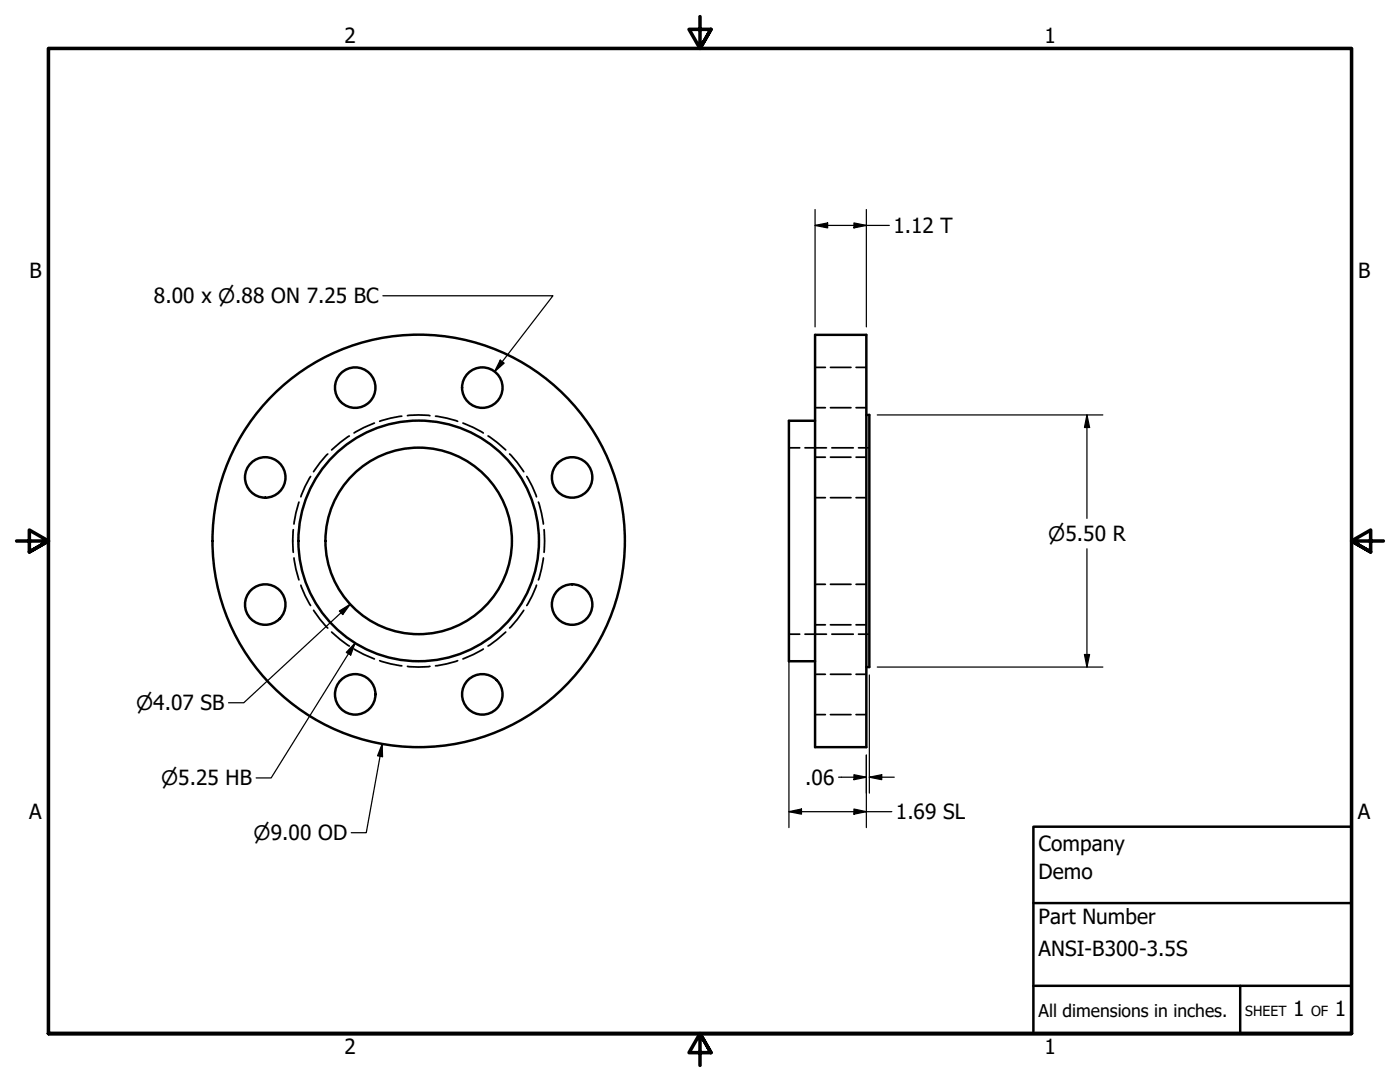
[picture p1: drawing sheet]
<svg xmlns="http://www.w3.org/2000/svg" width="279mm" height="216mm" viewBox="0 0 279 216" stroke-linecap="round" stroke-linejoin="round" font-family="sans-serif">
<!-- layer: Hidden (ANSI) -->
<g fill="none" stroke="#000" stroke-width=".35">
<path d="M162.7 73.3h2M165.7 73.3h4.1M170.9 73.3h2M62 95.1l-1.1 1.9-.9 2.1M65.4 90.6l-1.5 1.7-1.3 1.8M69.7 87l-1.8 1.3-1.7 1.5M74.7 84.4l-2.1 .9-1.9 1.1M80.2 83l-2.2 .4-2.2 .7M81.3 82.9l2.3-.1 2.2 .1M86.9 83l2.2 .4 2.2 .7M92.4 84.4l2.1 .9 1.9 1.1M97.4 87l1.8 1.3 1.7 1.5"/>
<path d="M101.7 90.6l1.5 1.7 1.3 1.8M105.1 95.1l1.1 1.9 .9 2.1M157.4 89.4h2.2M160.7 89.4h4.2M162.7 99.3h2M162.7 91.2h2M162.7 81.4h2M165.7 99.3h4.1M165.7 91.2h4.1M165.7 81.4h4.1M166 89.4h4.3M170.9 99.3h2"/>
<path d="M170.9 91.2h2M170.9 81.4h2M171.3 89.4h2.2M58.5 105.7l-.1 2.2 .1 2.3M58.7 111.3l.4 2.3 .6 2.1M59.7 100.2l-.6 2.1-.4 2.3M60 116.8l.9 2.1 1.1 1.9M107.1 116.8l-.9 2.1-1.1 1.9M107.5 100.2l.6 2.1 .3 2.3M108.4 111.3l-.3 2.3-.6 2.1M108.6 105.7l.1 2.2-.1 2.3M162.7 116.6h2"/>
<path d="M165.7 116.6h4.1M170.9 116.6h2M62.6 121.8l1.3 1.8 1.5 1.7M66.2 126.1l1.7 1.5 1.8 1.3M70.7 129.5l1.9 1.1 2.1 .9M75.8 131.8l2.2 .7 2.2 .4M81.3 133l2.3 .1 2.2-.1M91.3 131.8l-2.2 .7-2.2 .4M96.4 129.5l-1.9 1.1-2.1 .9M100.9 126.1l-1.7 1.5-1.8 1.3M104.5 121.8l-1.3 1.8-1.5 1.7M157.4 126.5h2.2"/>
<path d="M160.7 126.5h4.2M162.7 124.7h2M162.7 134.5h2M165.7 124.7h4.1M165.7 134.5h4.1M166 126.5h4.3M170.9 124.7h2M170.9 134.5h2M171.3 126.5h2.2M162.7 142.6h2M165.7 142.6h4.1M170.9 142.6h2"/>
</g>
<!-- layer: Visible (ANSI) -->
<g fill="none" stroke="#000" stroke-width=".49">
<path d="M162.7 66.8h10.2v82.3h-10.2zM162.7 84h-5.3v47.9h5.3M172.9 82.8h.6v50.3h-.6"/>
<circle cx="70.9" cy="77.3" r="4"/>
<circle cx="96.3" cy="77.3" r="4"/>
<circle cx="52.9" cy="95.3" r="4"/>
<circle cx="114.2" cy="95.3" r="4"/>
<circle cx="83.6" cy="107.9" r="18.6"/>
<circle cx="83.6" cy="107.9" r="24"/>
<circle cx="83.6" cy="107.9" r="41.2"/>
<circle cx="52.9" cy="120.6" r="4"/>
<circle cx="70.9" cy="138.6" r="4"/>
<circle cx="96.3" cy="138.6" r="4"/>
<circle cx="114.2" cy="120.6" r="4"/>
</g>
<!-- layer: Border (ANSI) -->
<path d="M139.7 3.3v6.4l-2.2-3.8h4.4l-2.2 3.8 2.2-3.8M3.3 107.9h6.4l-3.8-2.1v4.3l3.8-2.2-3.8 2.2M276.1 107.9h-6.4l3.8-2.1v4.3l-3.8-2.2 3.8 2.2M9.7 206.2v-196.5h260v196.5h-260h260M141.9 210l-2.2-3.8 2.2 3.8h-4.4l2.2-3.8v6.4" fill="none" stroke="#000" stroke-width=".71"/>
<!-- layer: Title (ANSI) -->
<path d="M206.2 165h63.5v41.2h-63.5zM206.2 196.7h63.5M206.2 180.2h63.5M247.5 196.7v9.5" fill="none" stroke="#000" stroke-width=".49"/>
<!-- layer: Dimension (ANSI) -->
<g fill="none" stroke="#000" stroke-width=".25">
<path d="M76.4 59h33.9l-11.6 15.2M162.7 45l2.5-.5v1zM162.7 45h14.8M162.7 41.8v23.4M170.4 44.5l2.5 .5-2.5 .5zM172.9 41.8v23.4M99.8 71.9l.8 .6-1.9 1.7zM175.1 82.8h45M216.9 82.8l.6 2.5h-1.1zM216.9 82.8v20.6M216.9 109.5v23.6M67.7 121.9l2.2-1.3-1.5 2z"/>
<path d="M69.9 120.6l-21.3 19.6h-3M70.9 128.3l-.9 2.4-.9-.5zM70.9 128.3l-16.8 26.9h-3M157.4 128.1v37M173.5 134.7v23.6M175.1 133.1h45M216.4 130.6h1.1l-.6 2.5zM76.3 148.4v2.6l-.9-.2zM76.3 148.4l-3.2 17.8h-3M167.4 155.1h5.5M170.4 154.6l2.5 .5-2.5 .5zM172.9 150.7v14.4"/>
<path d="M173.5 155.1l2.5-.5v1zM173.5 155.1h5M157.4 162l2.5-.6v1.1zM157.4 162h20.6M170.4 161.4l2.5 .6-2.5 .5z"/>
</g>
<g fill="#000">
<path d="M162.7 45l2.5-.5v1z" fill-rule="evenodd"/>
<path d="M170.4 44.5l2.5 .5-2.5 .5z" fill-rule="evenodd"/>
<path d="M99.8 71.9l.8 .6-1.9 1.7z" fill-rule="evenodd"/>
<path d="M216.9 82.8l.6 2.5h-1.1z" fill-rule="evenodd"/>
<path d="M67.7 121.9l2.2-1.3-1.5 2z" fill-rule="evenodd"/>
<path d="M70.9 128.3l-.9 2.4-.9-.5z" fill-rule="evenodd"/>
<path d="M216.4 130.6h1.1l-.6 2.5z" fill-rule="evenodd"/>
<path d="M76.3 148.4v2.6l-.9-.2z" fill-rule="evenodd"/>
<path d="M170.4 154.6l2.5 .5-2.5 .5z" fill-rule="evenodd"/>
<path d="M173.5 155.1l2.5-.5v1z" fill-rule="evenodd"/>
<path d="M157.4 162l2.5-.6v1.1z" fill-rule="evenodd"/>
<path d="M170.4 161.4l2.5 .6-2.5 .5z" fill-rule="evenodd"/>
</g>
<g font-size="4.2">
<text x="68.7" y="8.6">2</text>
<text x="208.4" y="8.6">1</text>
<text x="178.3" y="46.5">1.12 T</text>
<text x="5.9" y="55.5">B</text>
<text x="271" y="55.5">B</text>
<text x="30.7" y="60.5">8.00 x ⌀.88 ON 7.25 BC</text>
<text x="160.7" y="156.6">.06</text>
<text x="5.8" y="163.4">A</text>
<text x="178.8" y="163.5">1.69 SL</text>
<text x="271" y="163.4">A</text>
<text x="207.3" y="169.8">Company</text>
<text x="207.3" y="175.4">Demo</text>
<text x="207.3" y="184.4">Part Number</text>
<text x="207.3" y="190.7">ANSI-B300-3.5S</text>
<text x="258.1" y="202.8">1</text>
<text x="266.4" y="202.8">1</text>
<text x="68.7" y="210.3">2</text>
<text x="208.4" y="210.3">1</text>
</g>
<g font-size="4">
<text x="209.2" y="107.9">⌀5.50 R</text>
<text x="27.2" y="141.7">⌀4.07 SB</text>
<text x="32.2" y="156.7">⌀5.25 HB</text>
<text x="50.6" y="167.6">⌀9.00 OD</text>
</g>
<text font-size="3.5" x="207.3" y="202.9">All dimensions in inches.</text>
<g font-size="2.8">
<text x="248.5" y="202.8">SHEET</text>
<text x="261.7" y="202.8">OF</text>
</g>
</svg>
